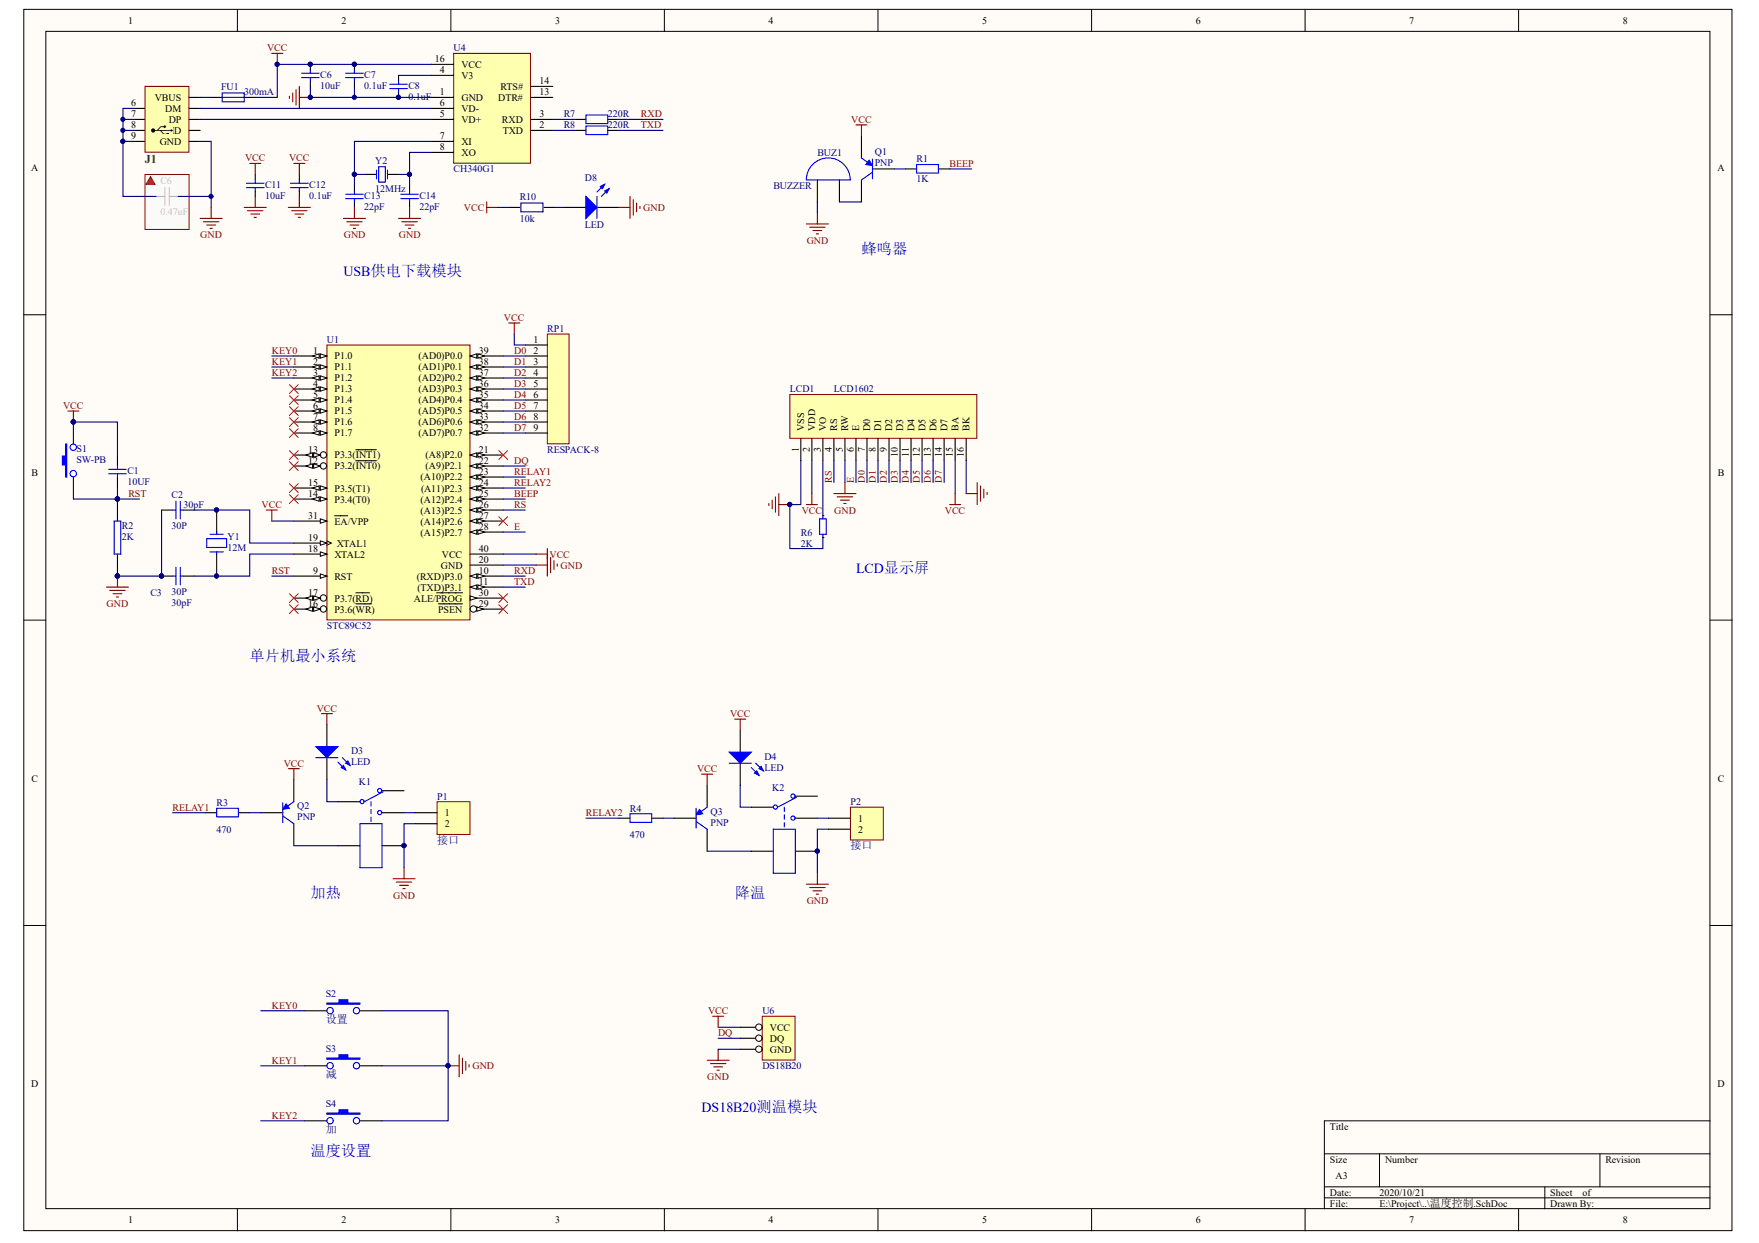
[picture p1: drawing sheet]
# Altium schematic sheet 温度控制.SchDoc
size A3

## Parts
(Parts that share a designator on the sheet are numbered #1, #2 ... from top to bottom, then left to right.)
BUZ1  BUZZER  [PIN2]
C1  10UF  [FUWEI_DIANRONG]
C2  30P  value 30pF  [VP32-3.2]
C3  30P  value 30pF  [VP32-3.2]
C6#1  value 10uF  [CAP_0805]  (hidden comment: Cap_0805)
C6#2  value 0.47uF  [CAP_0603]  (hidden comment: Cap_0805)  (masked out: inside a compile mask, not in the netlist)
C7  value 0.1uF  [CAP_0603]  (hidden comment: Cap_0805)
C8  value 0.1uF  [CAP_0603]  (hidden comment: Cap_0805)
C11  value 10uF  [CAP_0805]  (hidden comment: Cap_0805)
C12  value 0.1uF  [CAP_0603]  (hidden comment: Cap_0805)
C13  value 22pF  [CAP_0603]  (hidden comment: Cap_0805)
C14  value 22pF  [CAP_0603]  (hidden comment: Cap_0805)
D3  LED  [LED-0]
D4  LED  [LED-0]
D8  LED  [0805D]
FU1  value 300mA  [FUSE_0603]  (hidden comment: Fuse 1)
J1  USB_Micro  [USB_Micro-AB]  (value not drawn)
K1  Relay-SPDT  [MODULE5B]  (value not drawn)
K2  Relay-SPDT  [MODULE5B]  (value not drawn)
LCD1  LCD1602  [HDR1X16]
P1  接口  [HDR1X2]
P2  接口  [HDR1X2]
Q1  PNP  [SOT-23B_N]
Q2  PNP  [SOT-23B_N]
Q3  PNP  [SOT-23B_N]
R1  value 1K  [AXIAL-0.4]  (hidden comment: Res2)
R2  2K  [AXIAL0.3]
R3  value 470  [AXIAL-0.4]  (hidden comment: Res2)
R4  value 470  [AXIAL-0.4]  (hidden comment: Res2)
R6  2K  [AXIAL0.3]
R7  value 220R  [RES_0603]  (hidden comment: Res_0805)
R8  value 220R  [RES_0603]  (hidden comment: Res_0805)
R10  value 10k  [R0805]  (hidden comment: Resistor)
RP1  RESPACK-8  [SIP9]
S1  SW-PB  [ANJIAN]
S2  设置  [ANJIAN]
S3  减  [ANJIAN]
S4  加  [ANJIAN]
U1  STC89C52  [JINSUOZUO]
U4  CH340G1  [SOIC_16]
U6  DS18B20  [POWER]
Y1  12M  [XTAL1]
Y2  12MHz  [XTAL_DIP]

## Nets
GND: BUZ1.1(A) C2.1 C3.1 C6#1.1 C7.1 C8.1 C11.1 C12.1 C13.2 C14.2 D8.2(K) J1.5(GND) K1.5 K2.5 LCD1.1(VSS) LCD1.5(RW) LCD1.16(BK) P1.2 P2.2 R2.1 R6.1 S2.2 S3.2 S4.2 U1.20(GND) U4.1(GND) U6.3(GND) Y2.3(PAD)
VCC: C1.1 C6#1.2 C7.2 C11.2 C12.2 D3.1(A) D4.1(A) FU1.2(IN-) LCD1.2(VDD) LCD1.15(BA) Q1.3(E) Q2.3(E) Q3.3(E) R10.2 RP1.1 S1.2 U1.31(~{EA}/VPP) U1.40(VCC) U4.16(VCC) U6.1(VCC)
BEEP: R1.2 U1.25((A12)P2.4)
D0: LCD1.7(D0) RP1.2 U1.39((AD0)P0.0)
D1: LCD1.8(D1) RP1.3 U1.38((AD1)P0.1)
D2: LCD1.9(D2) RP1.4 U1.37((AD2)P0.2)
D3: LCD1.10(D3) RP1.5 U1.36((AD3)P0.3)
D4: LCD1.11(D4) RP1.6 U1.35((AD4)P0.4)
D5: LCD1.12(D5) RP1.7 U1.34((AD5)P0.5)
D6: LCD1.13(D6) RP1.8 U1.33((AD6)P0.6)
D7: LCD1.14(D7) RP1.9 U1.32((AD7)P0.7)
DQ: U1.22((A9)P2.1) U6.2(DQ)
E: LCD1.6(E) U1.28((A15)P2.7)
KEY0: S2.1 U1.1(P1.0)
KEY1: S3.1 U1.2(P1.1)
KEY2: S4.1 U1.3(P1.2)
RELAY1: R3.1 U1.23((A10)P2.2)
RELAY2: R4.1 U1.24((A11)P2.3)
RS: LCD1.4(RS) U1.26((A13)P2.5)
RST: C1.2 R2.2 S1.1 U1.9(RST)
RXD: R7.1 U1.10((RXD)P3.0)
TXD: R8.1 U1.11((TXD)P3.1)
NetBUZ1_2: BUZ1.2(B) Q1.1(C)
NetC2_2: C2.2 U1.19(XTAL1) Y1.2
NetC3_2: C3.2 U1.18(XTAL2) Y1.1
NetC8_2: C8.2 U4.4(V3)
NetC13_1: C13.1 U4.7(XI) Y2.1(OSC1)
NetC14_1: C14.1 U4.8(XO) Y2.2(OSC2)
NetD3_2: D3.2(K) K1.1
NetD4_2: D4.2(K) K2.1
NetD8_1: D8.1(A) R10.1
NetFU1_1: FU1.1(IN+) J1.1(VBUS)
NetJ1_2: J1.2(DM) U4.6(VD-)
NetJ1_3: J1.3(DP) U4.5(VD+)
NetJ1_6: J1.6(PAD) J1.7(PAD) J1.8(PAD) J1.9(PAD)
NetK1_3: K1.3 P1.1
NetK1_4: K1.4 Q2.1(C)
NetK2_3: K2.3 P2.1
NetK2_4: K2.4 Q3.1(C)
NetLCD1_3: LCD1.3(VO) R6.2
NetQ1_2: Q1.2(B) R1.1
NetQ2_2: Q2.2(B) R3.2
NetQ3_2: Q3.2(B) R4.2
NetR7_2: R7.2 U4.3(RXD)
NetR8_2: R8.2 U4.2(TXD)

Not connected (* = marked no-connect by the designer): J1 4(ID); K1 2; K2 2; U1 4(P1.3)* 5(P1.4)* 6(P1.5)* 7(P1.6)* 8(P1.7)* 12(P3.2(~{INT0}))* 13(P3.3(~{INT1}))* 14(P3.4(T0))* 15(P3.5(T1))* 16(P3.6(~{WR}))* 17(P3.7(~{RD}))* 21((A8)P2.0)* 27((A14)P2.6)* 29(~{PSEN})* 30(ALE/~{PROG})*; U4 13(DTR#) 14(RTS#)

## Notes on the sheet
- 蜂鸣器
- USB供电下载模块
- (near R6) LCD显示屏
- 单片机最小系统
- 加热
- 降温
- DS18B20测温模块
- (near S4) 温度设置
